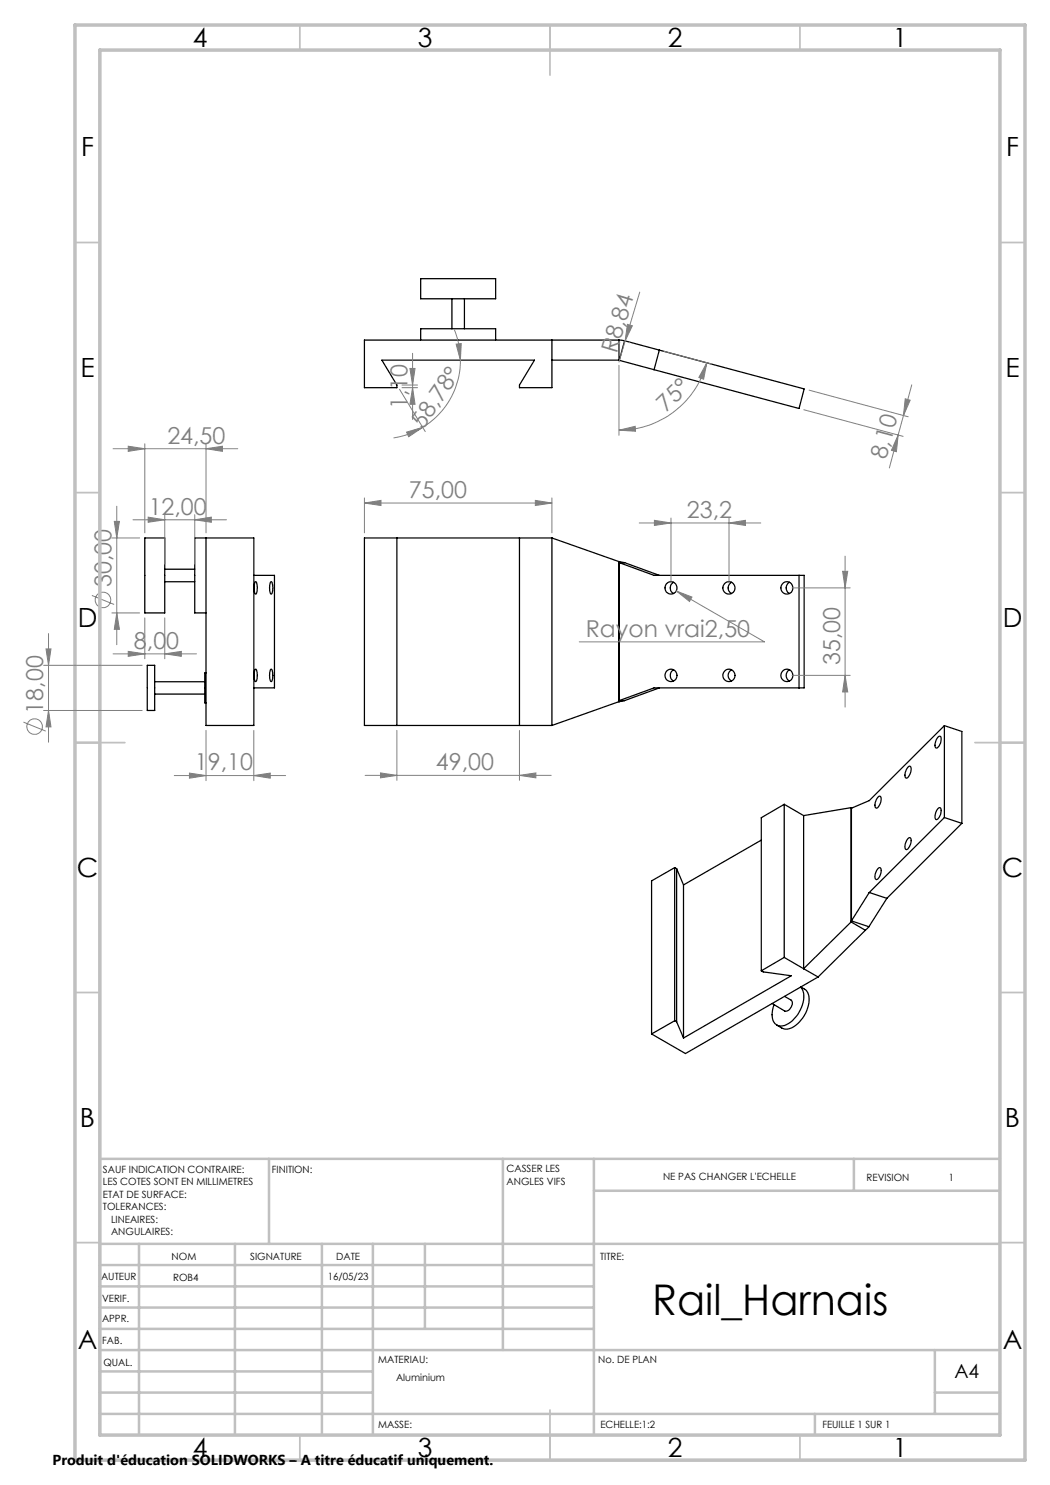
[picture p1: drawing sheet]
<svg xmlns="http://www.w3.org/2000/svg" width="210mm" height="297mm" viewBox="0 0 210 297" stroke-linecap="round" stroke-linejoin="round" font-family="sans-serif">
<g fill="none" stroke="#000" stroke-width=".25">
<path d="M84.1 55.7h15v4.1h-15zM90.4 59.8v6M92.9 59.8v6M84.1 68v-2.2h15v2.2M110.4 68v9.5h-6.5v-.5l3-5h-30.5l3 5v.5h-6.5v-9.5h50.9M110.4 72h13.4M123.8 68l1.1 .2M123.8 68v4M123.8 72l.1 .1M123.9 72.1l6.9 1.8M124.9 68.2l-1 3.9M124.9 68.2l7 1.8"/>
<path d="M131.9 70l-1.1 3.9M131.9 70l28.9 7.8-1 3.9-29-7.8M29 107.6h3.9v15h-3.9zM32.9 113.8h6M32.9 116.3h6M41.2 107.6v37.5h9.6v-37.5h-11.9v15h2.3M50.8 115.1h4.1v22.5h-4.1M51 116.4l.1-.1a1.82 1.82 0 0 1 .3 1.9l-.2 .6a1.95 1.95 0 0 1-.3-2zM54.1 116.4l.1-.1a1.82 1.82 0 0 1 .3 1.9l-.2 .6a1.95 1.95 0 0 1-.3-2zM79.4 107.6v37.5M103.9 107.6v37.5M110.4 107.6h-37.5v37.5h37.5"/>
<path d="M110.4 107.6v37.5M110.4 107.6l13.4 4.7M123.8 112.3h.1M123.8 112.3l1.1 .2M123.8 112.3l.1 .2M123.8 112.3v28M123.9 112.5l6.9 2.6h30v22.5h-30l-6.9 2.5M123.9 112.5v27.6M123.9 112.5h1M124.9 112.5l7 2.6M134.7 116.4a1.29 1.29 0 0 0 0 2.3M146.3 116.4a1.29 1.29 0 0 0 0 2.3"/>
<path d="M157.9 116.4a1.29 1.29 0 0 0 0 2.3M159.8 115.1v22.5M29.5 133.1h1.4v9h-1.4zM30.9 136.3h10.1M30.9 138.8h10.1M41.2 134.6h-.2v6h.2M51 133.9l.1-.1a1.82 1.82 0 0 1 .3 1.9l-.2 .6a1.95 1.95 0 0 1-.3-2zM54.1 133.9l.1-.1a1.82 1.82 0 0 1 .3 1.9l-.2 .6a1.95 1.95 0 0 1-.3-2zM131.9 137.6l-7 2.5M134.7 133.9a1.29 1.29 0 0 0 0 2.3M146.3 133.9a1.29 1.29 0 0 0 0 2.3M157.9 133.9a1.29 1.29 0 0 0 0 2.3"/>
<path d="M123.8 140.3h.1M123.8 140.3l-13.4 4.8M123.9 140.1h1M123.9 140.1l-.1 .2M124.9 140.1l-1.1 .2M175.5 159.5l.5-.3a1.37 1.37 0 0 1-.2 1.9l-.3 .4-.2 .1a1.33 1.33 0 0 1 0-1.7zM181.5 153.5l.5-.3a1.37 1.37 0 0 1-.2 1.9l-.3 .4-.2 .1a1.33 1.33 0 0 1 0-1.7zM187.5 147.5l.5-.3a1.41 1.41 0 0 1-.1 2l-.6 .4a1.7 1.7 0 0 1 .2-2.1zM188.9 145.1l-15.1 15-3.5 1.5M188.9 145.1v18.4M188.9 145.1l3.5 1.2v18.4M134.9 173.5v30.6"/>
<path d="M134.9 173.5l.4 .2M134.9 173.5l-4.6 2.7v30.6M135.3 173.7v30.7M135.3 173.7l1.4 3.3M136.7 177v30.6M152.3 168l-15.6 9M156.8 160.9v30.6M156.8 160.9l-4.5 2.6v30.7M156.8 160.9l3.9 2.2M160.7 163.1v30.6M170.2 161.5l-9.5 1.6M170.2 161.5v22.9"/>
<path d="M170.2 161.5l.1 .1M170.2 161.5l.2 .1M170.3 161.6v22.6M173.8 178.5l-3.5 5.7M173.8 178.5l3.6 1.2M175.5 173.8l.5-.3a1.3 1.3 0 0 1 0 1.7l-.5 .6-.2 .1a1.33 1.33 0 0 1 0-1.7zM177.4 179.7l-3.6 5.6M181.5 167.8l.5-.3a1.37 1.37 0 0 1-.2 1.9l-.3 .4-.2 .1a1.33 1.33 0 0 1 0-1.7zM187.5 161.8l.5-.3a1.41 1.41 0 0 1-.1 1.9l-.6 .5a1.75 1.75 0 0 1 .2-2.1zM188.9 163.5l-15.1 15M188.9 163.5l3.5 1.2M192.4 164.7l-15 15"/>
<path d="M152.3 194.2l.3 .2 5.7 .8-21.6 12.4M156.8 191.5l-4.5 2.7M156.8 191.5l3.9 2.2M156.9 199.3l1.3 .7a1.4 1.4 0 0 1-.5 2.1l-.7 .1-2.6-1.5M160.7 193.7l2.9 1.7M163.6 195.4l-26.5 15.3-6.8-3.9M170.2 184.4l-9.5 9.3M170.2 184.4l2.9 1.7M170.3 184.2l3.5 1.1M170.3 184.2l-.1 .2M173.1 186.1l-9.5 9.3M173.8 185.3l-.7 .8"/>
<path d="M134.9 204.1l-4.6 2.7M134.9 204.1l.4 .3M135.3 204.4l1.4 3.2M154.8 200.9a3.9 3.9 0 0 0 .2 3.8 2.27 2.27 0 0 0 3.1-.2 6.5 6.5 0 0 0 2.5-6.2l-.5-.9a2.72 2.72 0 0 1 1.6 3.7 6.5 6.5 0 0 1-4.1 4.7h-.4a3.7 3.7 0 0 1-1.9-.8"/>
<circle cx="134.2" cy="117.6" r="1.22"/>
<circle cx="145.8" cy="117.6" r="1.23"/>
<circle cx="157.4" cy="117.6" r="1.23"/>
<circle cx="134.2" cy="135.1" r="1.22"/>
<circle cx="145.8" cy="135.1" r="1.23"/>
<circle cx="157.4" cy="135.1" r="1.22"/>
</g>
<g fill="none" stroke="#808080" stroke-width=".2">
<path d="M128 58.4l-3 9.8M79.9 77.9l5.2 8.4M80.4 77.5h3.1M80.4 77h3.1M82 73.7h1l-.5 3.3zM82.5 70.7v13.2M82.5 77.5l.5 3.4h-1zM90.9 66l.2 .5a16.2 16.2 0 0 1 1 5.5M91.2 68.8l1.1-.1-.2 3.3zM92.1 72a15.6 15.6 0 0 1-7.6 13.5M123.8 73.1v14M125 68.2l-1.2 4.2"/>
<path d="M125.5 64.9l1 .3-1.5 3zM125.8 68.5l.1 .1M132.8 70.3l9.5 2.5M141.4 72.6l-.7 3.2-.9-.3zM141.4 72.6a18.2 18.2 0 0 1-17.6 13.4M161.8 78l19.8 5.4M181 79.8l1 .2-1.3 3.1zM182.4 77l-2.8 10M22.6 89.7h25M25.6 89.2l3.4 .5-3.4 .6zM29 88.8v17.8M41.2 89.7l3.3-.5v1.1z"/>
<path d="M41.2 88.8v17.8M72.9 99.6v7M81.3 86.4l3.2-.9-2.8 1.8zM84.5 85.5a16.4 16.4 0 0 1-5.8 2.1M110.4 99.6v7M123.8 86l3.2-.7 .1 1zM160.8 81.9l19.8 5.4M179.6 87l-.3 3.3-1-.2zM179.6 87l-1.7 6.6M18.4 119.1l4.4 1.8M22.4 107.6h5.5M22.9 104.3h1l-.5 3.3z"/>
<path d="M23.4 101.2v27.7M26.6 104h18.7M29.6 103.4l3.3 .6-3.3 .5zM32.9 102.9v9.9M38.9 104l3.4-.6v1.1zM38.9 102.9v9.9M72.9 100.6l3.3-.5v1zM72.9 100.6h37.5M107.1 100.1l3.3 .5-3.3 .5zM127.8 104.6h24.4M130.9 104.1l3.3 .5-3.3 .5zM134.2 103.6v13"/>
<path d="M135.3 118.2l3.1 1.2-.5 .9zM135.3 118.2l17.6 10.2h-37M145.8 104.6l3.3-.5v1zM145.8 103.6v13M158.4 117.6h11.6M168.5 114.3h1l-.5 3.3zM169 111.2v30.2M8.7 133.1h19.7M9.2 129.8h1l-.5 3.3zM9.7 126.7v21.7M22.4 122.6h5.5M22.6 130.8h16.7"/>
<path d="M23.4 122.6l.5 3.3h-1zM25.6 130.3l3.4 .5-3.4 .5zM29 123.6v8.2M32.9 130.8l3.4-.5v1zM32.9 123.6v8.2M158.4 135.1h11.6M169 135.1l.5 3.3h-1zM4.7 144.4l4.4 1.8M8.7 142.1h19.7M9.7 142.1l.5 3.3h-1zM34.9 155.1h22.2M37.9 154.6l3.3 .5-3.3 .5z"/>
<path d="M41.2 146.1v10M50.8 155.1l3.2-.5v1zM50.8 146.1v10M73 155.1h37.2M76.1 154.6l3.3 .5-3.3 .5zM79.4 146.1v10M103.9 155.1l3.3-.5v1zM103.9 146.1v10"/>
<circle cx="20.6" cy="120" r="1.55"/>
<circle cx="6.9" cy="145.3" r="1.56"/>
</g>
<g fill="none" stroke="#c0c0c0" stroke-width=".35">
<path d="M60 5v5M110 5v10M160 5v5M15 48.5h5M200 48.5h5M15 98.5h5M200 98.5h5M15 148.5h10M195 148.5h10M15 198.5h5M200 198.5h5M15 248.5h5"/>
<path d="M200 248.5h5M60 287v5M110 282v10M160 287v5"/>
</g>
<g fill="none" stroke="#c0c0c0" stroke-width=".5">
<path d="M53.8 231.8v17M100.6 231.8v38.2M118.8 231.8v55.2M118.8 238.2h81.2M170.8 231.8v6.4M200 231.8h-180v55.2M20 248.8h180M20 257.3h98.8M20 253h98.8M27.8 248.8v38.2M47 248.8v38.2M64.4 248.8v38.2"/>
<path d="M74.6 248.8v38.2M85 248.8v17M20 265.8h98.8M20 261.5h98.8M20 278.5h54.6M20 274.3h54.6M20 270h180M187 278.5h13M187 270v12.8M20 282.8h180M163 282.8v4.2"/>
</g>
<path d="M15 5h190v287h-190zM20 10h180v277h-180z" fill="none" stroke="#c0c0c0" stroke-width=".7"/>
<g fill="#808080">
<path d="M125.5 64.9l1 .3-1.5 3z"/>
<path d="M107.1 100.1l3.3 .5-3.3 .5zM72.9 100.6l3.3-.5v1zM38.9 104l3.4-.6v1.1zM29.6 103.4l3.3 .6-3.3 .5z"/>
<path d="M135.3 118.2l2.6 2.1 .5-.9zM130.9 104.1l3.3 .5-3.3 .5zM145.8 104.6l3.3-.5v1zM25.6 89.2l3.4 .5-3.4 .6zM41.2 89.7l3.3-.5v1.1zM25.6 130.3l3.4 .5-3.4 .5zM32.9 130.8l3.4-.5v1z"/>
<path d="M37.9 154.6l3.3 .5-3.3 .5zM50.8 155.1l3.2-.5v1z"/>
<path d="M123.8 86l3.2-.7 .1 1zM141.4 72.6l-.7 3.2-.9-.3z"/>
<path d="M81.3 86.4l3.2-.9-2.8 1.8zM91.2 68.8l1.1-.1-.2 3.3z"/>
<path d="M181 79.8l1 .2-1.3 3.1zM179.6 87l-.3 3.3-1-.2z"/>
<path d="M82.5 77.5l.5 3.4h-1zM82 73.7h1l-.5 3.3z"/>
<path d="M168.5 114.3h1l-.5 3.3zM169 135.1l.5 3.3h-1zM22.9 104.3h1l-.5 3.3zM23.4 122.6l.5 3.3h-1zM9.2 129.8h1l-.5 3.3zM9.7 142.1l.5 3.3h-1z"/>
<path d="M76.1 154.6l3.3 .5-3.3 .5zM103.9 155.1l3.3-.5v1z"/>
</g>
<text font-size="8.5" x="130.4" y="263">Rail_Harnais</text>
<g font-size="5.3">
<text x="38.5" y="9.5">4</text>
<text x="83.5" y="9.5">3</text>
<text x="133.6" y="9.5">2</text>
<text x="178.6" y="9.5">1</text>
<text x="16.2" y="31.2">F</text>
<text x="201.2" y="31.2">F</text>
<text x="16.1" y="75.5">E</text>
<text x="201.1" y="75.5">E</text>
<text x="15.5" y="125.5">D</text>
<text x="200.5" y="125.5">D</text>
<text x="15.4" y="175.5">C</text>
<text x="200.4" y="175.5">C</text>
<text x="16" y="225.5">B</text>
<text x="201" y="225.5">B</text>
<text x="15.5" y="269.7">A</text>
<text x="200.5" y="269.7">A</text>
<text x="38.5" y="291.5">4</text>
<text x="83.5" y="291.5">3</text>
<text x="133.6" y="291.5">2</text>
<text x="178.6" y="291.5">1</text>
</g>
<g font-size="4.7" fill="#808080">
<text x="123.4" y="70.8" transform="rotate(-73 123.4 70.8)">R8,84</text>
<text x="81.5" y="81.8" transform="rotate(-90 81.5 81.8)">1,10</text>
<text x="133.2" y="82.7" transform="rotate(-44 133.2 82.7)">75°</text>
<text x="33.5" y="88.7">24,50</text>
<text x="84.6" y="85.9" transform="rotate(-55 84.6 85.9)">58,78°</text>
<text x="177.3" y="92.1" transform="rotate(-75 177.3 92.1)">8,10</text>
<text x="81.8" y="99.6">75,00</text>
<text x="29.7" y="102.9">12,00</text>
<text x="137.4" y="103.6">23,2</text>
<text x="22.3" y="117.4" transform="rotate(-90 22.3 117.4)">30,00</text>
<text x="26.8" y="129.7">8,00</text>
<text x="117.2" y="127.3">Rayon vrai2,50</text>
<text x="168" y="133" transform="rotate(-90 168 133)">35,00</text>
<text x="8.7" y="142.7" transform="rotate(-90 8.7 142.7)">18,00</text>
<text x="39" y="154.1">19,10</text>
<text x="87.2" y="154">49,00</text>
</g>
<text font-size="3.9" x="190.9" y="275.5">A4</text>
<text font-size="2.9" x="10.5" y="292.9">Produit d'éducation SOLIDWORKS – A titre éducatif uniquement.</text>
<g font-size="2">
<text x="20.6" y="234.6">SAUF INDICATION CONTRAIRE:</text>
<text x="20.6" y="237.1">LES COTES SONT EN MILLIMETRES</text>
<text x="20.6" y="239.6">ETAT DE SURFACE:</text>
<text x="54.4" y="234.6">FINITION:</text>
<text x="101.3" y="234.5">CASSER LES</text>
<text x="101.3" y="237">ANGLES VIFS</text>
<text x="132.6" y="236">NE PAS CHANGER L'ECHELLE</text>
<text x="173.3" y="236.2">REVISION</text>
<text x="189.7" y="236.1">1</text>
<text x="20.6" y="242.1">TOLERANCES:</text>
<text x="22.2" y="244.6">LINEAIRES:</text>
<text x="22.2" y="247.1">ANGULAIRES:</text>
<text x="34.3" y="252">NOM</text>
<text x="50" y="251.9">SIGNATURE</text>
<text x="67.2" y="251.9">DATE</text>
<text x="120" y="251.9">TITRE:</text>
<text x="20.2" y="256.1">AUTEUR</text>
<text x="34.6" y="256.1">ROB4</text>
<text x="65.6" y="255.9">16/05/23</text>
<text x="20.4" y="260.3">VERIF.</text>
<text x="20.4" y="264.4">APPR.</text>
<text x="20.5" y="268.8">FAB.</text>
<text x="20.7" y="273.1">QUAL.</text>
<text x="75.7" y="272.5">MATERIAU:</text>
<text x="119.6" y="272.5">No. DE PLAN</text>
<text x="79.2" y="276.2">Aluminium</text>
<text x="75.6" y="285.5">MASSE:</text>
<text x="120.1" y="285.6">ECHELLE:1:2</text>
<text x="164.5" y="285.6">FEUILLE 1 SUR 1</text>
</g>
</svg>
